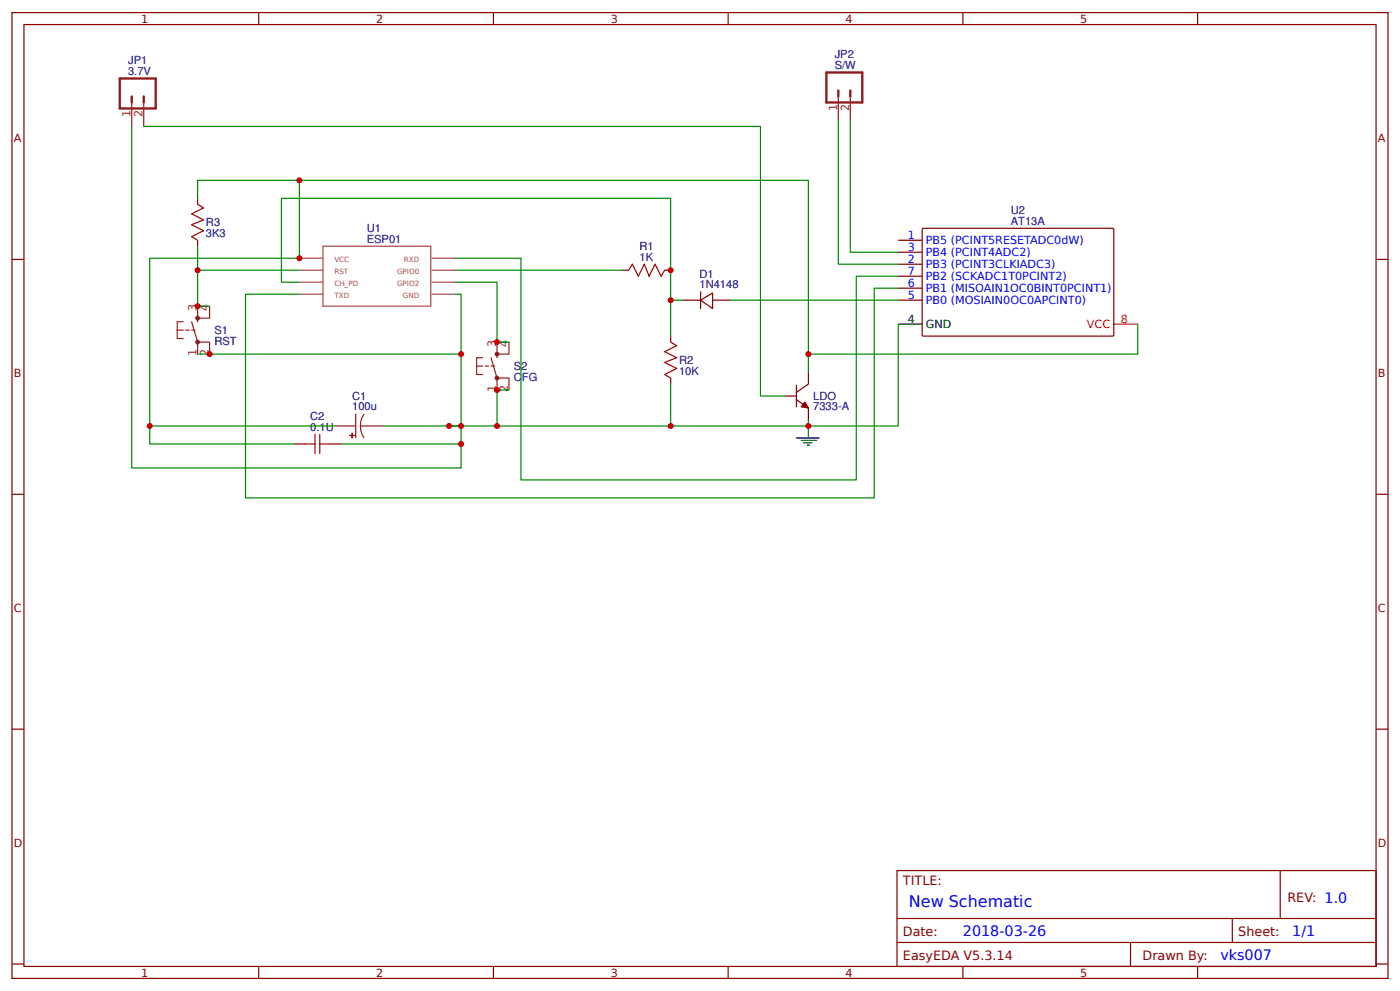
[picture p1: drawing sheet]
<svg xmlns="http://www.w3.org/2000/svg" width="309mm" height="219mm" viewBox="0 0 309 219" stroke-linecap="round" stroke-linejoin="round" font-family="sans-serif">
<g fill="none" stroke="#800" stroke-width=".26">
<path d="M2.6 2.8h304.1v213.2h-304.1zM5.3 5.4h298.7v208h-298.7zM57.1 2.8v2.6M109 2.8v2.6M160.9 2.8v2.6M212.7 2.8v2.6M264.6 2.8v2.6M2.6 57.3h2.7M43.7 43.8v1.3M43.7 53v1.4M137.6 59.7h1.3M146.8 59.7h1.4"/>
<path d="M198.4 53h5.3M198.4 58.3h5.3M198.4 55.7h5.3M203.9 50.4h42l.2 .3-.1 23.4-.2 .1h-41.9l-.2-.2v-23.3zM304 57.3h2.7M148.2 74.2v1.3M150.8 66.3h4M154.8 66.3l2.6-1.6v3.4zM154.8 64.4v3.7M157.4 66.3h4M198.4 66.3h5.3M198.4 63.6h5.3"/>
<path d="M198.4 61h5.3M64.8 98h2.7M72.8 98h2.6M148.2 83.5v1.3M173.3 87.4h2.6M175.9 88.2l2.7 1.9v2.6M175.9 85.1v4.7M178.6 82.2v2.6l-2.7 1.9M2.6 109.1h2.7M304 109.1h2.7M2.6 161h2.7M304 161h2.7"/>
<path d="M198.2 192.2h105.8v21.2h-105.8zM282.8 192.2v10.6M2.6 212.9h2.7M57.1 213.4v2.6M109 213.4v2.6M160.9 213.4v2.6M198.2 202.8h105.8M198.2 208.1h105.8M212.7 213.4v2.6M249.8 208.1v5.3M264.6 213.4v2.6M272.3 202.8v5.3"/>
<path d="M304 212.9h2.7"/>
</g>
<path d="M198.4 71.6h5.3M175.9 96.7h5.1M177 97.2h3.4M177.5 97.8h1.9M178.3 98.3h.6M178.6 94.1v2.6" fill="none" stroke="#000" stroke-width=".26"/>
<g fill="none" stroke="#080" stroke-width=".26">
<path d="M29.1 27.9v75.4h72.8v-5.3M31.7 27.9h136.3v59.5h5.3M66.1 39.8h-22.4v4M185.2 26.6v31.7h13.2M187.9 26.6v29.1h10.5M43.7 54.4v5.3h22.4M43.7 59.7v7.9h2.6M100.5 57h14.6v49h74.1v-45h9.2M100.5 59.7h37.1M43.7 78.2h58.2M66.1 62.3h-3.9v-18.5h86v22.5h2.6M100.5 65h1.4v29.1"/>
<path d="M100.5 62.3h9.3v13.2h2.6M148.2 66.3v7.9M161.4 66.3h37M178.6 78.2v-38.4h-112.5v17.2h-33v37.1h41M198.4 71.6v22.5h-19.8M198.4 63.6h-5.3v46.3h-138.9v-44.9h11.9M251.4 71.6v6.6h-72.8v4M33.1 94.1v3.9h31.7M84.7 94.1h93.9M99.2 94.1h2.7v3.9h-26.5M112.4 86.1h-2.6v8M148.2 84.8v9.3"/>
<path d="M178.6 92.7v1.4"/>
</g>
<g fill="none" stroke="#8d2323" stroke-width=".26">
<path d="M29.1 22.6v5.3M31.7 22.6v5.3M185.2 21.3v5.3M187.9 21.3v5.3M39.2 72.9h1.3M40.5 71h-1.3v3.7h1.3M41 72.9h.8M42.3 72.9h.8M42.3 71l1.4 4.5M43.7 67.6v3.4M43.7 75.5v2.7M43.7 75.5h2.6v2.7"/>
<path d="M46.3 67.6v2.6h-2.6M106.6 79h-1.3v3.7h1.3M108.5 79l1.3 4.5M109.8 75.5v3.5M112.4 75.5v2.7h-2.6M74.1 94.1h4.5M78.6 91.4v5.3M79.6 94.1l.2 1.3 .6 1.3M79.6 94.1h5.1M80.4 91.4l-.6 1.3-.2 1.4M105.3 80.8h1.3M107.2 80.8h.7"/>
<path d="M108.5 80.8h.8M109.8 83.5v2.6M109.8 83.5h2.6v2.6"/>
</g>
<g fill="#8d2323" stroke="#8d2323" stroke-width=".26">
<path d="M77.8 95.6v1.1z"/>
<path d="M77.3 96.1l1 .1z"/>
</g>
<path d="M43.7 45.1l1.3 .8-2.7 1.3 2.7 1.4-2.7 1 2.7 1.3-2.7 1.4 1.4 .7M138.9 59.7l.8-1.4 1.3 2.7 1.3-2.7 1.1 2.7 1.3-2.7 1.3 2.7 .8-1.3M148.2 75.5l1.3 .8-2.7 1.4 2.7 1.3-2.7 1 2.7 1.4-2.7 1.3 1.4 .8M67.5 98h2.1M69.6 95.9v4.2M70.6 95.9v4.2M70.6 98h2.2" fill="none" stroke="#a00000" stroke-width=".26"/>
<path d="M246.1 71.6h5.3" fill="none" stroke="#f00" stroke-width=".26"/>
<path d="M177.8 88.8l.8 1.3-1.6-.3z" fill="#800" stroke="#800" stroke-width=".26"/>
<g fill="none" stroke="#8d2323" stroke-width=".53">
<path d="M26.5 17.3h7.9v6.6h-7.9zM182.6 16h7.9v6.6h-7.9zM185.2 20v1.3M187.9 20v1.3M29.1 21.3v1.3M31.7 21.3v1.3"/>
<circle cx="43.7" cy="75.5" r=".26"/>
<circle cx="43.7" cy="70.2" r=".26"/>
<circle cx="109.8" cy="78.2" r=".26"/>
<circle cx="109.8" cy="83.5" r=".26"/>
</g>
<path d="M66.1 59.7h5.3M66.1 57h5.3M71.4 54.4h23.8v13.2h-23.8zM95.3 59.7h5.2M95.3 57h5.2M66.1 65h5.3M66.1 62.3h5.3M95.3 65h5.2M95.3 62.3h5.2" fill="none" stroke="#a54b4b" stroke-width=".26"/>
<g fill="#c00">
<circle cx="43.7" cy="67.6" r=".66"/>
<circle cx="33.1" cy="94.1" r=".66"/>
<circle cx="66.1" cy="57" r=".66"/>
<circle cx="178.6" cy="94.1" r=".66"/>
<circle cx="109.8" cy="75.5" r=".66"/>
<circle cx="101.9" cy="94.1" r=".66"/>
<circle cx="99.2" cy="94.1" r=".66"/>
<circle cx="148.2" cy="66.3" r=".66"/>
<circle cx="101.9" cy="98" r=".66"/>
<circle cx="109.8" cy="94.1" r=".66"/>
<circle cx="109.8" cy="86.1" r=".66"/>
<circle cx="148.2" cy="94.1" r=".66"/>
<circle cx="148.2" cy="59.7" r=".66"/>
<circle cx="178.6" cy="78.2" r=".66"/>
<circle cx="43.7" cy="59.7" r=".66"/>
<circle cx="101.9" cy="78.2" r=".66"/>
<circle cx="46.3" cy="78.2" r=".66"/>
<circle cx="66.1" cy="39.8" r=".66"/>
</g>
<text font-size="3.5" fill="#00f" x="200.8" y="200.2">New Schematic</text>
<g font-size="3.2" fill="#00f">
<text x="212.7" y="206.8">2018-03-26</text>
<text x="285.5" y="206.8">1/1</text>
<text x="269.6" y="212.1">vks007</text>
</g>
<g font-size="2.8" fill="#800">
<text x="199.5" y="195.4">TITLE:</text>
<text x="284.4" y="199.1">REV: 1.0</text>
<text x="199.5" y="206.8">Date:</text>
<text x="273.6" y="206.8">Sheet:</text>
<text x="199.5" y="212.1">EasyEDA V5.3.14</text>
<text x="252.4" y="212.1">Drawn By:</text>
</g>
<g font-size="2.5" fill="#800">
<text x="31.2" y="5">1</text>
<text x="83.1" y="5">2</text>
<text x="134.9" y="5">3</text>
<text x="186.8" y="5">4</text>
<text x="238.7" y="5">5</text>
<text x="3" y="31.4">A</text>
<text x="304.4" y="31.4">A</text>
<text x="3" y="83.2">B</text>
<text x="304.4" y="83.2">B</text>
<text x="3" y="135.1">C</text>
<text x="304.4" y="135.1">C</text>
<text x="3" y="186.9">D</text>
<text x="304.4" y="186.9">D</text>
<text x="31.2" y="215.6">1</text>
<text x="83.1" y="215.6">2</text>
<text x="134.9" y="215.6">3</text>
<text x="186.8" y="215.6">4</text>
<text x="238.7" y="215.6">5</text>
</g>
<g font-size="2.5" fill="#000080">
<text x="28.3" y="16.5">3.7V</text>
<text x="28.3" y="14.2">JP1</text>
<text x="184.4" y="15.2">S/W</text>
<text x="184.4" y="12.8">JP2</text>
<text x="223.3" y="47.2">U2</text>
<text x="45.5" y="52.3">3K3</text>
<text x="45.5" y="49.9">R3</text>
<text x="81" y="53.6">ESP01</text>
<text x="81" y="51.2">U1</text>
<text x="223.3" y="49.6">AT13A</text>
<text x="141.3" y="57.5">1K</text>
<text x="141.3" y="55.2">R1</text>
<text x="154.5" y="63.6">1N4148</text>
<text x="154.5" y="61.3">D1</text>
<text x="47.4" y="76.2">RST</text>
<text x="47.4" y="73.7">S1</text>
<text x="113.5" y="81.7">S2</text>
<text x="150" y="82.7">10K</text>
<text x="150" y="80.4">R2</text>
<text x="77.8" y="88.3">C1</text>
<text x="113.5" y="84.1">CFG</text>
<text x="179.7" y="88.2">LDO</text>
<text x="68.5" y="95.1">0.1U</text>
<text x="68.5" y="92.7">C2</text>
<text x="77.8" y="90.6">100u</text>
<text x="179.7" y="90.6">7333-A</text>
</g>
<g font-size="2.5" fill="#8d2323">
<text x="28.8" y="25.8" transform="rotate(-90 28.8 25.8)">1</text>
<text x="31.5" y="25.8" transform="rotate(-90 31.5 25.8)">2</text>
<text x="184.9" y="24.5" transform="rotate(-90 184.9 24.5)">1</text>
<text x="187.6" y="24.5" transform="rotate(-90 187.6 24.5)">2</text>
<text x="43.4" y="68.7" transform="rotate(-90 43.4 68.7)">3</text>
<text x="46" y="68.7" transform="rotate(-90 46 68.7)">4</text>
<text x="109.5" y="76.6" transform="rotate(-90 109.5 76.6)">3</text>
<text x="112.2" y="76.6" transform="rotate(-90 112.2 76.6)">4</text>
<text x="43.4" y="78.7" transform="rotate(-90 43.4 78.7)">1</text>
<text x="46" y="78.7" transform="rotate(-90 46 78.7)">2</text>
<text x="109.5" y="86.6" transform="rotate(-90 109.5 86.6)">1</text>
<text x="112.2" y="86.6" transform="rotate(-90 112.2 86.6)">2</text>
</g>
<g font-size="2.5" fill="#00f">
<text x="200.6" y="52.8">1</text>
<text x="204.5" y="53.8">PB5 (PCINT5RESETADC0dW)</text>
<text x="200.6" y="58.1">2</text>
<text x="200.6" y="55.4">3</text>
<text x="204.5" y="59.1">PB3 (PCINT3CLKIADC3)</text>
<text x="204.5" y="56.5">PB4 (PCINT4ADC2)</text>
<text x="200.6" y="63.4">6</text>
<text x="200.6" y="60.7">7</text>
<text x="204.5" y="64.4">PB1 (MISOAIN1OC0BINT0PCINT1)</text>
<text x="204.5" y="61.8">PB2 (SCKADC1T0PCINT2)</text>
<text x="200.6" y="66">5</text>
<text x="204.5" y="67.1">PB0 (MOSIAIN0OC0APCINT0)</text>
</g>
<g font-size="2.5">
<text x="200.6" y="71.3">4</text>
<text x="204.5" y="72.4">GND</text>
</g>
<g font-size="2.5" fill="#f00">
<text x="247.6" y="71.3">8</text>
<text x="240.1" y="72.4">VCC</text>
</g>
<g font-size="1.6" fill="#a54b4b">
<text x="73.9" y="57.8">VCC</text>
<text x="89.2" y="57.8">RXD</text>
<text x="73.9" y="65.7">TXD</text>
<text x="73.9" y="63.1">CH_PD</text>
<text x="73.9" y="60.4">RST</text>
<text x="87.7" y="63.1">GPIO2</text>
<text x="87.7" y="60.4">GPIO0</text>
<text x="89" y="65.7">GND</text>
</g>
</svg>
